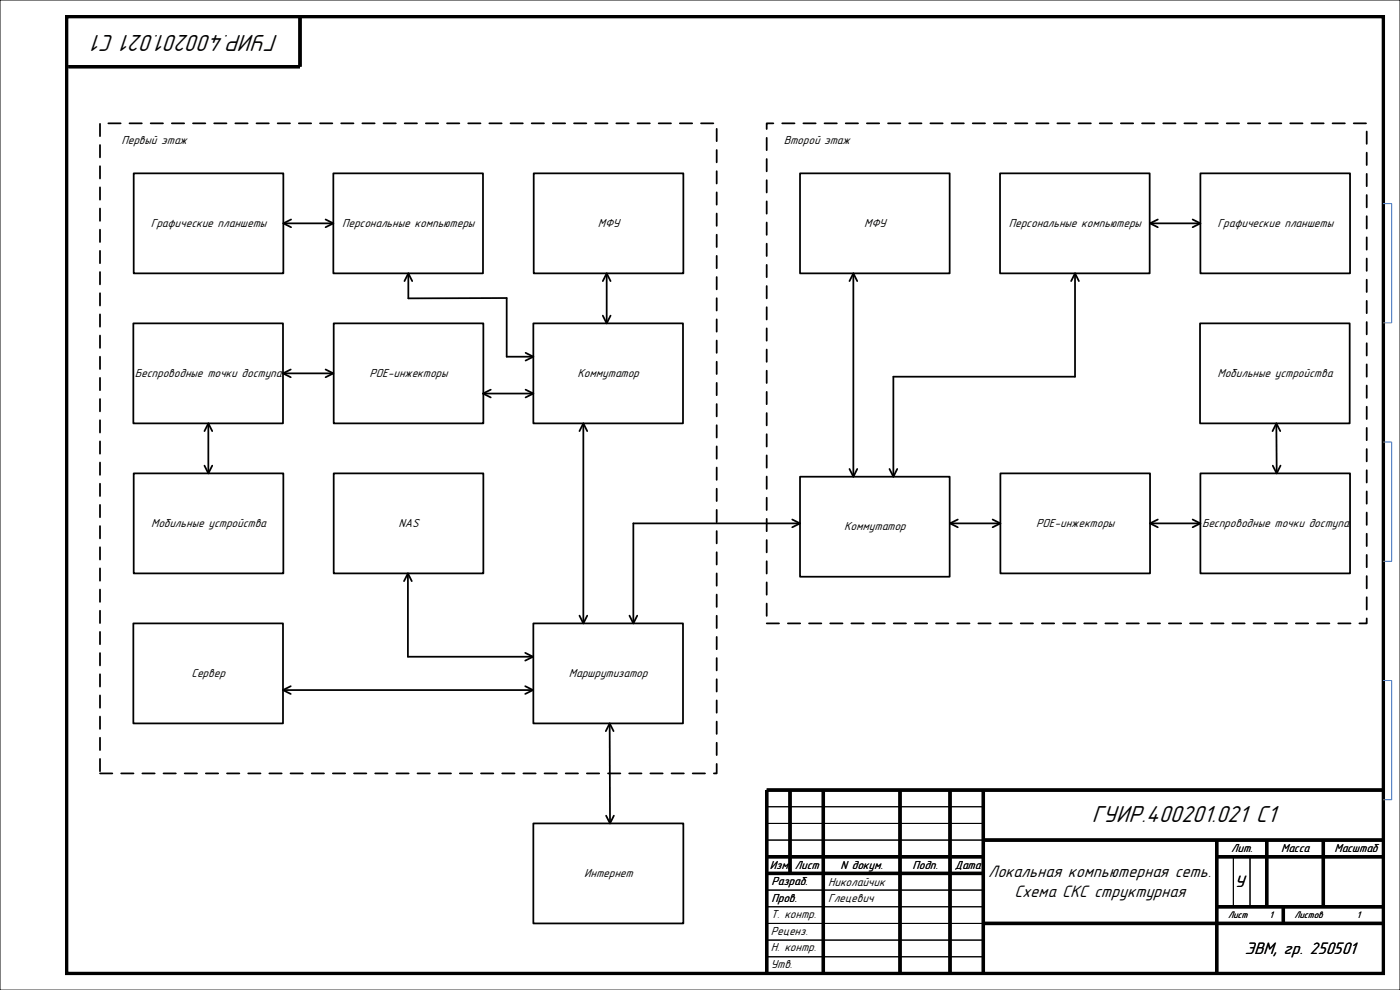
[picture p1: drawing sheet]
<svg xmlns="http://www.w3.org/2000/svg" width="420mm" height="297mm" viewBox="0 0 420 297" stroke-linecap="round" stroke-linejoin="round" font-family="sans-serif">
<path d="M0 0h420v297h-420zM230 242h65M230 247h65M230 252h65M370 257v15M375 257v15M230 272h65M230 277h65M230 267h65M230 282h65M230 287h65" fill="none" stroke="#000" stroke-width=".3"/>
<g fill="none" stroke="#000" stroke-width="1" stroke-linecap="butt">
<path d="M20 5h395v287h-395zM90 5v15h-69.5M237 237v25M247 237v55M270 237v55M285 237v55M295 237v55M415 237h-185v55M230 257h65M295 252h120M365 252v40M365 257h50"/>
<path d="M380 252v20M397 252v20M230 262h65M295 277h120M365 272h50M385 272v5"/>
</g>
<g fill="none" stroke="#000" stroke-width=".53">
<path d="M40.1 52h44.9v30h-44.9zM100 52h44.9v30h-44.9zM160.1 52h44.9v30h-44.9zM240 52h44.9v30h-44.9zM300 52h44.9v30h-44.9zM360.1 52h44.9v30h-44.9zM85 67h15M87.3 65.8l-2.3 1.2 2.3 1.2M97.7 65.8l2.3 1.2-2.3 1.2M345 67h15.1M347.3 65.8l-2.3 1.2 2.3 1.2M357.8 65.8l2.3 1.2-2.3 1.2"/>
<path d="M40 97h44.9v30h-44.9zM100.1 97h44.9v30h-44.9zM121.3 84.3l1.2-2.3 1.2 2.3M122.5 82v7.5l29.5-.1v17.6h8M160 97h44.9v30h-44.9zM180.8 84.3l1.2-2.3 1.2 2.3M180.8 94.7l1.2 2.3 1.2-2.3M182 82v15M254.8 84.3l1.2-2.3 1.2 2.3M256 82v61M321.3 84.3l1.2-2.3 1.2 2.3M322.5 82v31h-54.5v30"/>
<path d="M360 97h44.9v30h-44.9zM84.9 112h15.1M87.2 110.8l-2.3 1.2 2.3 1.2M97.7 110.8l2.3 1.2-2.3 1.2M144.9 118.1h15.1M147.2 116.9l-2.3 1.2 2.3 1.1M157.7 105.8l2.3 1.2-2.3 1.2M157.7 116.9l2.3 1.2-2.3 1.1M61.3 129.3l1.2-2.3 1.2 2.3M61.3 139.7l1.2 2.3 1.2-2.3M62.5 127v15M173.8 129.3l1.2-2.3 1.2 2.3"/>
<path d="M175 127v60M382.9 127l.1 15M384.1 129.3l-1.2-2.3-1.2 2.3M384.1 139.7l-1.1 2.3-1.2-2.3M40.1 142h44.9v30h-44.9zM100.1 142h44.9v30h-44.9zM237.7 155.8l2.3 1.2-2.3 1.2M240 143h44.9v30h-44.9zM240 157h-50v30M254.8 140.7l1.2 2.3 1.2-2.3M266.8 140.7l1.2 2.3 1.2-2.3M285 157h15.1"/>
<path d="M287.3 155.8l-2.3 1.2 2.3 1.2M297.8 155.8l2.3 1.2-2.3 1.2M300.1 142h44.9v30h-44.9zM345 157h15.1M347.3 155.8l-2.3 1.2 2.3 1.2M357.8 155.8l2.3 1.2-2.3 1.2M360.1 142h44.9v30h-44.9zM121.2 174.3l1.2-2.3 1.1 2.3M122.4 172v25h37.5M40 187h44.9v30h-44.9zM157.6 195.8l2.3 1.2-2.3 1.2M160 187h44.9v30h-44.9z"/>
<path d="M173.8 184.7l1.2 2.3 1.2-2.3M188.8 184.7l1.2 2.3 1.2-2.3M84.9 207h75M87.2 205.8l-2.3 1.2 2.3 1.2M157.6 205.8l2.3 1.2-2.3 1.2M182.9 217l.1 30M184.1 219.3l-1.2-2.3-1.2 2.3M160 247h45v30h-45zM184.2 244.7l-1.2 2.3-1.2-2.3"/>
</g>
<path d="M30 37h185v195h-185zM230 37h180v150h-180z" fill="none" stroke="#000" stroke-width=".53" stroke-dasharray="3.7 2.6"/>
<path d="M415 61.1h2.5v35.7h-2.5M415 132.6h2.5v35.8h-2.5M415 204.1h2.5v35.8h-2.5" fill="none" stroke="#4677bf" stroke-width=".3"/>
<g font-size="7.4">
<text x="83.5" y="10.4" transform="rotate(-180 83.5 10.4)">ГУИР.400201.021 С1</text>
<text x="327.5" y="246.6">ГУИР.400201.021 С1</text>
</g>
<g font-size="5.3">
<text x="296.5" y="263">Локальная компьютерная сеть.</text>
<text x="304.3" y="269">Схема СКС структурная</text>
<text x="370.5" y="266">У</text>
<text x="373.5" y="286">ЭВМ, гр. 250501</text>
</g>
<g font-size="3.7">
<text x="36.4" y="43.1">Первый этаж</text>
<text x="235.1" y="43.1">Второй этаж</text>
<text x="45.2" y="68.1">Графические планшеты</text>
<text x="102.6" y="68.1">Персональные компьютеры</text>
<text x="179.3" y="68.1">МФУ</text>
<text x="259.2" y="68.1">МФУ</text>
<text x="302.6" y="68.1">Персональные компьютеры</text>
<text x="365.3" y="68.1">Графические планшеты</text>
<text x="40.5" y="113.1">Беспроводные точки доступа</text>
<text x="110.8" y="113.1">POE-инжекторы</text>
<text x="173.3" y="113.1">Коммутатор</text>
<text x="365.3" y="113.1">Мобильные устройства</text>
<text x="45.3" y="158.1">Мобильные устройства</text>
<text x="119.6" y="158.1">NAS</text>
<text x="253.3" y="159.1">Коммутатор</text>
<text x="310.9" y="158.1">POE-инжекторы</text>
<text x="360.6" y="158.1">Беспроводные точки доступа</text>
<text x="57.4" y="203.1">Сервер</text>
<text x="170.7" y="203.1">Маршрутизатор</text>
<text x="369.3" y="255.6">Лит.</text>
<text x="384.4" y="255.6">Масса</text>
<text x="400.3" y="255.6">Масштаб</text>
<text x="175.2" y="263.1">Интернет</text>
<text x="231" y="260.6">Изм.</text>
<text x="238.4" y="260.6">Лист</text>
<text x="252.2" y="260.6">N докум.</text>
<text x="273.7" y="260.6">Подп.</text>
<text x="286.5" y="260.6">Дата</text>
<text x="231.4" y="265.6">Разраб.</text>
<text x="248.4" y="265.9">Николайчик</text>
<text x="231.2" y="275.4">Т. контр.</text>
<text x="231.4" y="270.6">Пров.</text>
<text x="248.4" y="270.6">Глецевич</text>
<text x="231.2" y="280.4">Реценз.</text>
<text x="231.2" y="285.4">Н. контр.</text>
<text x="231.2" y="290.4">Утв.</text>
</g>
<g font-size="3">
<text x="368.4" y="275.4">Лист</text>
<text x="380.8" y="275.4">1</text>
<text x="388.3" y="275.4">Листов</text>
<text x="407.1" y="275.4">1</text>
</g>
</svg>
